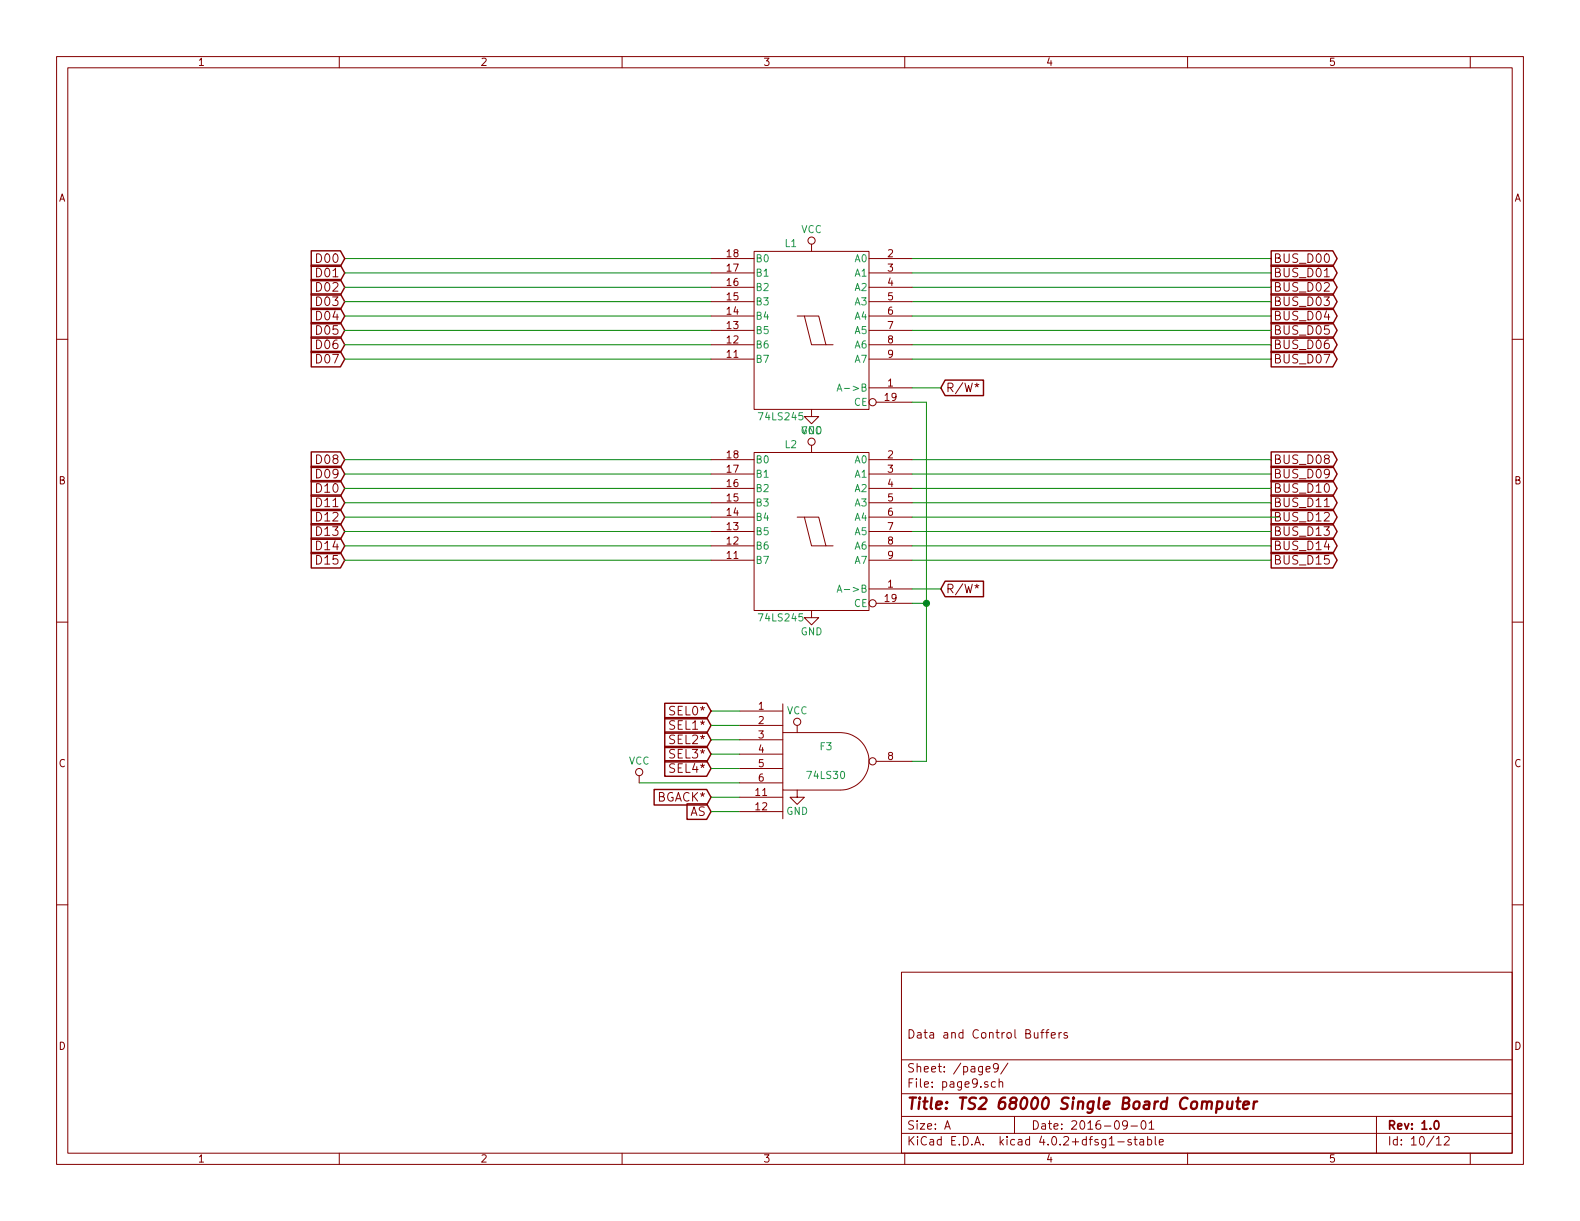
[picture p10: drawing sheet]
EESchema Schematic File Version 2
LIBS:ts2-rescue
LIBS:power
LIBS:device
LIBS:transistors
LIBS:conn
LIBS:linear
LIBS:regul
LIBS:74xx
LIBS:cmos4000
LIBS:adc-dac
LIBS:memory
LIBS:xilinx
LIBS:ts2-cache
EELAYER 25 0
EELAYER END
$Descr A 11000 8500
encoding utf-8
Sheet 10 12
Title "TS2 68000 Single Board Computer"
Date "2016-09-01"
Rev "1.0"
Comp ""
Comment1 "Data and Control Buffers"
Comment2 ""
Comment3 ""
Comment4 ""
$EndDescr
Wire Wire Line
	4950 1800 2400 1800
Text GLabel 2400 1800 0    60   Input ~ 0
D00
Wire Wire Line
	6350 1800 8850 1800
Text GLabel 8850 1800 2    60   Output ~ 0
BUS_D00
Text GLabel 2400 2500 0    60   Input ~ 0
D07
Wire Wire Line
	2400 2500 4950 2500
Wire Wire Line
	6350 2500 8850 2500
Text GLabel 8850 2500 2    60   Output ~ 0
BUS_D07
Text GLabel 2400 3200 0    60   Input ~ 0
D08
Text GLabel 2400 3900 0    60   Input ~ 0
D15
Wire Wire Line
	2400 3200 4950 3200
Wire Wire Line
	2400 3900 4950 3900
Text GLabel 8850 3200 2    60   Output ~ 0
BUS_D08
Text GLabel 8850 3900 2    60   Output ~ 0
BUS_D15
Wire Wire Line
	8850 3200 6350 3200
Wire Wire Line
	6350 3900 8850 3900
$Comp
L VCC #PWR095
U 1 1
P 5650 1750
F 0 "#PWR095" H 5650 1600 50  0001 C CNN
F 1 "VCC" H 5650 1900 50  0000 C CNN
F 2 "" H 5650 1750 50  0000 C CNN
F 3 "" H 5650 1750 50  0000 C CNN
	1    5650 1750
	1    0    0    -1  
$EndComp
$Comp
L GND #PWR096
U 1 1
P 5650 2850
F 0 "#PWR096" H 5650 2600 50  0001 C CNN
F 1 "GND" H 5650 2700 50  0000 C CNN
F 2 "" H 5650 2850 50  0000 C CNN
F 3 "" H 5650 2850 50  0000 C CNN
	1    5650 2850
	1    0    0    -1  
$EndComp
$Comp
L VCC #PWR097
U 1 1
P 5650 3150
F 0 "#PWR097" H 5650 3000 50  0001 C CNN
F 1 "VCC" H 5650 3300 50  0000 C CNN
F 2 "" H 5650 3150 50  0000 C CNN
F 3 "" H 5650 3150 50  0000 C CNN
	1    5650 3150
	1    0    0    -1  
$EndComp
$Comp
L GND #PWR098
U 1 1
P 5650 4250
F 0 "#PWR098" H 5650 4000 50  0001 C CNN
F 1 "GND" H 5650 4100 50  0000 C CNN
F 2 "" H 5650 4250 50  0000 C CNN
F 3 "" H 5650 4250 50  0000 C CNN
	1    5650 4250
	1    0    0    -1  
$EndComp
Text GLabel 2400 1900 0    60   Input ~ 0
D01
Text GLabel 2400 2000 0    60   Input ~ 0
D02
Text GLabel 2400 2100 0    60   Input ~ 0
D03
Text GLabel 2400 2200 0    60   Input ~ 0
D04
Text GLabel 2400 2300 0    60   Input ~ 0
D05
Text GLabel 2400 2400 0    60   Input ~ 0
D06
Wire Wire Line
	2400 1900 4950 1900
Wire Wire Line
	2400 2000 4950 2000
Wire Wire Line
	4950 2100 2400 2100
Wire Wire Line
	2400 2200 4950 2200
Wire Wire Line
	4950 2300 2400 2300
Wire Wire Line
	2400 2400 4950 2400
Text GLabel 2400 3300 0    60   Input ~ 0
D09
Text GLabel 2400 3400 0    60   Input ~ 0
D10
Text GLabel 2400 3500 0    60   Input ~ 0
D11
Text GLabel 2400 3600 0    60   Input ~ 0
D12
Text GLabel 2400 3700 0    60   Input ~ 0
D13
Text GLabel 2400 3800 0    60   Input ~ 0
D14
Wire Wire Line
	2400 3300 4950 3300
Wire Wire Line
	4950 3400 2400 3400
Wire Wire Line
	2400 3500 4950 3500
Wire Wire Line
	4950 3600 2400 3600
Wire Wire Line
	2400 3700 4950 3700
Wire Wire Line
	4950 3800 2400 3800
Text GLabel 8850 1900 2    60   Output ~ 0
BUS_D01
Text GLabel 8850 2000 2    60   Output ~ 0
BUS_D02
Text GLabel 8850 2100 2    60   Output ~ 0
BUS_D03
Text GLabel 8850 2200 2    60   Output ~ 0
BUS_D04
Text GLabel 8850 2300 2    60   Output ~ 0
BUS_D05
Text GLabel 8850 2400 2    60   Output ~ 0
BUS_D06
Wire Wire Line
	6350 1900 8850 1900
Wire Wire Line
	8850 2000 6350 2000
Wire Wire Line
	6350 2100 8850 2100
Wire Wire Line
	8850 2200 6350 2200
Wire Wire Line
	6350 2300 8850 2300
Wire Wire Line
	8850 2400 6350 2400
Text GLabel 8850 3300 2    60   Output ~ 0
BUS_D09
Text GLabel 8850 3400 2    60   Output ~ 0
BUS_D10
Text GLabel 8850 3500 2    60   Output ~ 0
BUS_D11
Text GLabel 8850 3600 2    60   Output ~ 0
BUS_D12
Text GLabel 8850 3700 2    60   Output ~ 0
BUS_D13
Text GLabel 8850 3800 2    60   Output ~ 0
BUS_D14
Wire Wire Line
	6350 3300 8850 3300
Wire Wire Line
	8850 3400 6350 3400
Wire Wire Line
	6350 3500 8850 3500
Wire Wire Line
	8900 3600 6350 3600
Wire Wire Line
	6350 3700 8850 3700
Wire Wire Line
	8850 3800 6350 3800
$Comp
L 74LS245 L1
U 1 1
P 5650 2300
F 0 "L1" H 5750 2875 50  0000 L BNN
F 1 "74LS245" H 5700 1725 50  0000 L TNN
F 2 "" H 5650 2300 50  0000 C CNN
F 3 "" H 5650 2300 50  0000 C CNN
	1    5650 2300
	-1   0    0    -1  
$EndComp
$Comp
L 74LS245 L2
U 1 1
P 5650 3700
F 0 "L2" H 5750 4275 50  0000 L BNN
F 1 "74LS245" H 5700 3125 50  0000 L TNN
F 2 "" H 5650 3700 50  0000 C CNN
F 3 "" H 5650 3700 50  0000 C CNN
	1    5650 3700
	-1   0    0    -1  
$EndComp
Text GLabel 6550 2700 2    60   Input ~ 0
R/W*
Wire Wire Line
	6350 2700 6550 2700
Text GLabel 6550 4100 2    60   Input ~ 0
R/W*
Wire Wire Line
	6350 4100 6550 4100
Wire Wire Line
	6350 2800 6450 2800
Wire Wire Line
	6450 2800 6450 5300
Wire Wire Line
	6450 4200 6350 4200
Wire Wire Line
	6450 5300 6350 5300
Connection ~ 6450 4200
Wire Wire Line
	5150 4950 4950 4950
Text GLabel 4950 4950 0    60   Input ~ 0
SEL0*
Text GLabel 4950 5050 0    60   Input ~ 0
SEL1*
Text GLabel 4950 5150 0    60   Input ~ 0
SEL2*
Text GLabel 4950 5250 0    60   Input ~ 0
SEL3*
Text GLabel 4950 5350 0    60   Input ~ 0
SEL4*
Text GLabel 4950 5550 0    60   Input ~ 0
BGACK*
Text GLabel 4950 5650 0    60   Input ~ 0
AS
Wire Wire Line
	4950 5050 5150 5050
Wire Wire Line
	5150 5150 4950 5150
Wire Wire Line
	4950 5250 5150 5250
Wire Wire Line
	5150 5350 4950 5350
Wire Wire Line
	4450 5450 5150 5450
Wire Wire Line
	5150 5550 4950 5550
Wire Wire Line
	4950 5650 5150 5650
$Comp
L VCC #PWR099
U 1 1
P 4450 5450
F 0 "#PWR099" H 4450 5300 50  0001 C CNN
F 1 "VCC" H 4450 5600 50  0000 C CNN
F 2 "" H 4450 5450 50  0000 C CNN
F 3 "" H 4450 5450 50  0000 C CNN
	1    4450 5450
	1    0    0    -1  
$EndComp
$Comp
L VCC #PWR0100
U 1 1
P 5550 5100
F 0 "#PWR0100" H 5550 4950 50  0001 C CNN
F 1 "VCC" H 5550 5250 50  0000 C CNN
F 2 "" H 5550 5100 50  0000 C CNN
F 3 "" H 5550 5100 50  0000 C CNN
	1    5550 5100
	1    0    0    -1  
$EndComp
$Comp
L GND #PWR0101
U 1 1
P 5550 5500
F 0 "#PWR0101" H 5550 5250 50  0001 C CNN
F 1 "GND" H 5550 5350 50  0000 C CNN
F 2 "" H 5550 5500 50  0000 C CNN
F 3 "" H 5550 5500 50  0000 C CNN
	1    5550 5500
	1    0    0    -1  
$EndComp
$Comp
L 74LS30 F3
U 1 1
P 5750 5300
F 0 "F3" H 5750 5400 50  0000 C CNN
F 1 "74LS30" H 5750 5200 50  0000 C CNN
F 2 "" H 5750 5300 50  0000 C CNN
F 3 "" H 5750 5300 50  0000 C CNN
	1    5750 5300
	1    0    0    -1  
$EndComp
$EndSCHEMATC
